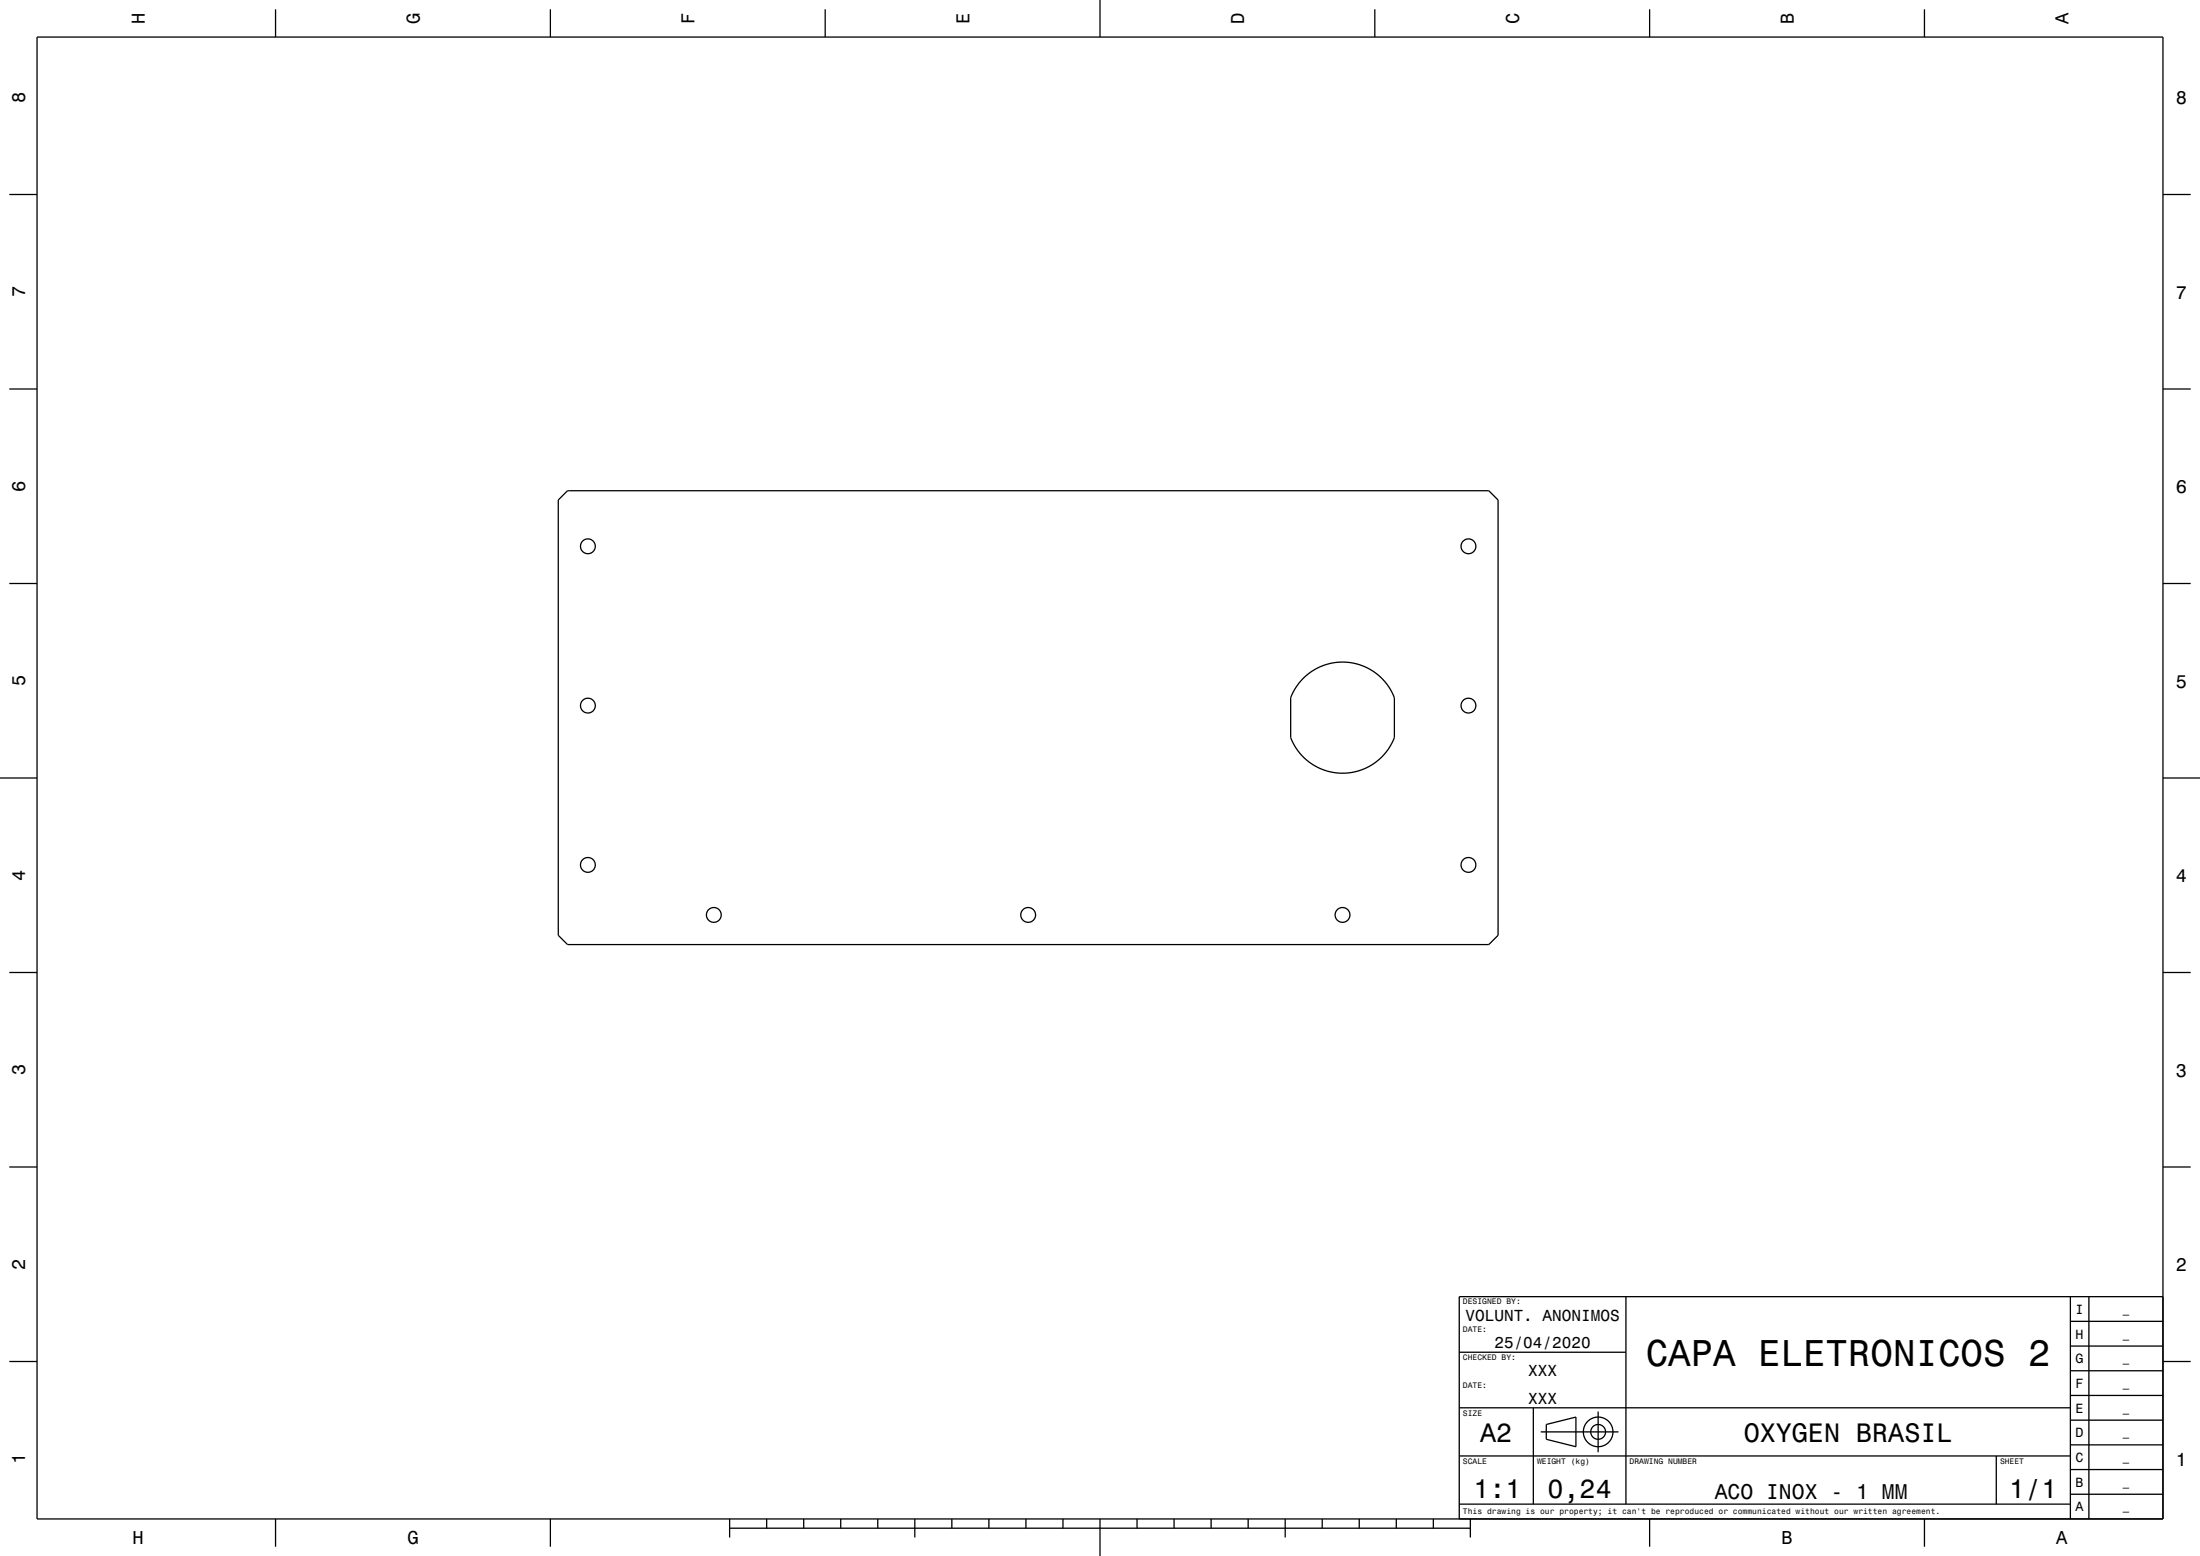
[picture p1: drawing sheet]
<svg xmlns="http://www.w3.org/2000/svg" width="594mm" height="420mm" viewBox="0 0 594 420" stroke-linecap="round" stroke-linejoin="round" font-family="sans-serif">
<g fill="none" stroke="#000" stroke-width=".35">
<path d="M10 10h574v400h-574zM74.4 2.5v7.5M148.6 2.5v7.5M222.8 2.5v7.5M297 0v10M371.2 2.5v7.5M445.4 2.5v7.5M519.6 2.5v7.5M2.5 52.5h7.5M584 52.5h7.5M2.5 105h7.5M584 105h7.5"/>
<path d="M153.2 132.5h248.8l2.5 2.5v117.5l-2.5 2.5h-248.8l-2.5-2.5v-117.5zM2.5 157.5h7.5M584 157.5h7.5M0 210h10M584 210h10M2.5 262.5h7.5M584 262.5h7.5M2.5 315h7.5M584 315h7.5M439 350v56M559 356.7h25M559 350v60"/>
<path d="M564 350v60M584 350h-190v60M2.5 367.5h7.5M394 365h45M559 376.7h25M559 370h25M559 363.3h25M584 367.5h7.5M394 393h165M394 380h165M414 380v26M416 386.5h21"/>
<path d="M417.5 384.5l8-2v8l-8-2zM431.5 381v11M539 393v13M559 396.7h25M559 390h25M559 383.3h25M74.4 410v7.5M148.6 410v7.5M197 412.5h200M197 410v5M207 410v2.5M217 410v2.5"/>
<path d="M227 410v2.5M237 410v2.5M247 410v5M257 410v2.5M267 410v2.5M277 410v2.5M287 410v2.5M297 410v10M307 410v2.5M317 410v2.5M327 410v2.5M337 410v2.5"/>
<path d="M347 410v5M357 410v2.5M367 410v2.5M377 410v2.5M387 410v2.5M394 406h165M397 410v5M445.4 410v7.5M519.6 410v7.5M559 403.3h25"/>
<circle cx="158.7" cy="147.5" r="2"/>
<circle cx="396.5" cy="147.5" r="2"/>
<circle cx="158.7" cy="190.5" r="2"/>
<circle cx="362.5" cy="193.7" r="15"/>
<circle cx="396.5" cy="190.5" r="2"/>
<circle cx="158.7" cy="233.5" r="2"/>
<circle cx="396.5" cy="233.5" r="2"/>
<circle cx="192.7" cy="247" r="2"/>
<circle cx="277.6" cy="247" r="2"/>
<circle cx="362.5" cy="247" r="2"/>
<circle cx="431.5" cy="386.5" r="2"/>
<circle cx="431.5" cy="386.5" r="4"/>
</g>
<text font-size="10.1" x="444.4" y="368.7">CAPA ELETRONICOS 2</text>
<g font-size="7.2">
<text x="399.7" y="389.3">A2</text>
<text x="470.8" y="389.1">OXYGEN BRASIL</text>
<text x="397.8" y="404.3">1:1</text>
<text x="417.8" y="404.3">0,24</text>
<text x="542.5" y="404.3">1/1</text>
</g>
<text font-size="5.8" x="463" y="404.6">ACO INOX - 1 MM</text>
<g font-size="5">
<text x="39.1" y="6.5" transform="rotate(-90 39.1 6.5)">H</text>
<text x="113.3" y="6.5" transform="rotate(-90 113.3 6.5)">G</text>
<text x="187.5" y="6.5" transform="rotate(-90 187.5 6.5)">F</text>
<text x="261.7" y="6.5" transform="rotate(-90 261.7 6.5)">E</text>
<text x="335.9" y="6.5" transform="rotate(-90 335.9 6.5)">D</text>
<text x="410.1" y="6.5" transform="rotate(-90 410.1 6.5)">C</text>
<text x="484.3" y="6.5" transform="rotate(-90 484.3 6.5)">B</text>
<text x="558.5" y="6.5" transform="rotate(-90 558.5 6.5)">A</text>
<text x="6.8" y="27.8" transform="rotate(-90 6.8 27.8)">8</text>
<text x="587.5" y="28.1">8</text>
<text x="6.8" y="80.3" transform="rotate(-90 6.8 80.3)">7</text>
<text x="587.5" y="80.6">7</text>
<text x="6.8" y="132.8" transform="rotate(-90 6.8 132.8)">6</text>
<text x="587.5" y="133.1">6</text>
<text x="6.8" y="185.3" transform="rotate(-90 6.8 185.3)">5</text>
<text x="587.5" y="185.6">5</text>
<text x="6.8" y="237.8" transform="rotate(-90 6.8 237.8)">4</text>
<text x="587.5" y="238.1">4</text>
<text x="6.8" y="290.3" transform="rotate(-90 6.8 290.3)">3</text>
<text x="587.5" y="290.6">3</text>
<text x="6.8" y="342.8" transform="rotate(-90 6.8 342.8)">2</text>
<text x="587.5" y="343.1">2</text>
<text x="6.8" y="395.3" transform="rotate(-90 6.8 395.3)">1</text>
<text x="587.5" y="395.6">1</text>
<text x="35.8" y="416.8">H</text>
<text x="110" y="416.8">G</text>
<text x="481" y="416.8">B</text>
<text x="555.2" y="416.8">A</text>
</g>
<g font-size="4.3">
<text x="395.7" y="356.5">VOLUNT. ANONIMOS</text>
<text x="403.5" y="364">25/04/2020</text>
<text x="412.6" y="371.5">XXX</text>
<text x="412.6" y="379">XXX</text>
</g>
<g font-size="3.6">
<text x="560.4" y="354.6">I</text>
<text x="560.4" y="361.3">H</text>
<text x="560.4" y="368">G</text>
<text x="560.4" y="374.6">F</text>
<text x="560.4" y="381.3">E</text>
<text x="560.4" y="388">D</text>
<text x="560.4" y="394.6">C</text>
<text x="560.4" y="401.3">B</text>
<text x="560.4" y="408">A</text>
</g>
<g font-size="2.9">
<text x="573.1" y="354.4">_</text>
<text x="573.1" y="361.1">_</text>
<text x="573.1" y="367.7">_</text>
<text x="573.1" y="374.4">_</text>
<text x="573.1" y="381">_</text>
<text x="573.1" y="387.7">_</text>
<text x="573.1" y="394.4">_</text>
<text x="573.1" y="401.1">_</text>
<text x="573.1" y="407.7">_</text>
</g>
<g font-size="2.2">
<text x="395" y="352.1">DESIGNED BY:</text>
<text x="395" y="359.6">DATE:</text>
<text x="395" y="367.1">CHECKED BY:</text>
<text x="395" y="374.6">DATE:</text>
<text x="395" y="382.1">SIZE</text>
<text x="395" y="395.1">SCALE</text>
<text x="415" y="395.1">WEIGHT (kg)</text>
<text x="440" y="395.1">DRAWING NUMBER</text>
<text x="540" y="395.1">SHEET</text>
<text x="395" y="408.8">This drawing is our property; it can't be reproduced or communicated without our written agreement.</text>
</g>
</svg>
